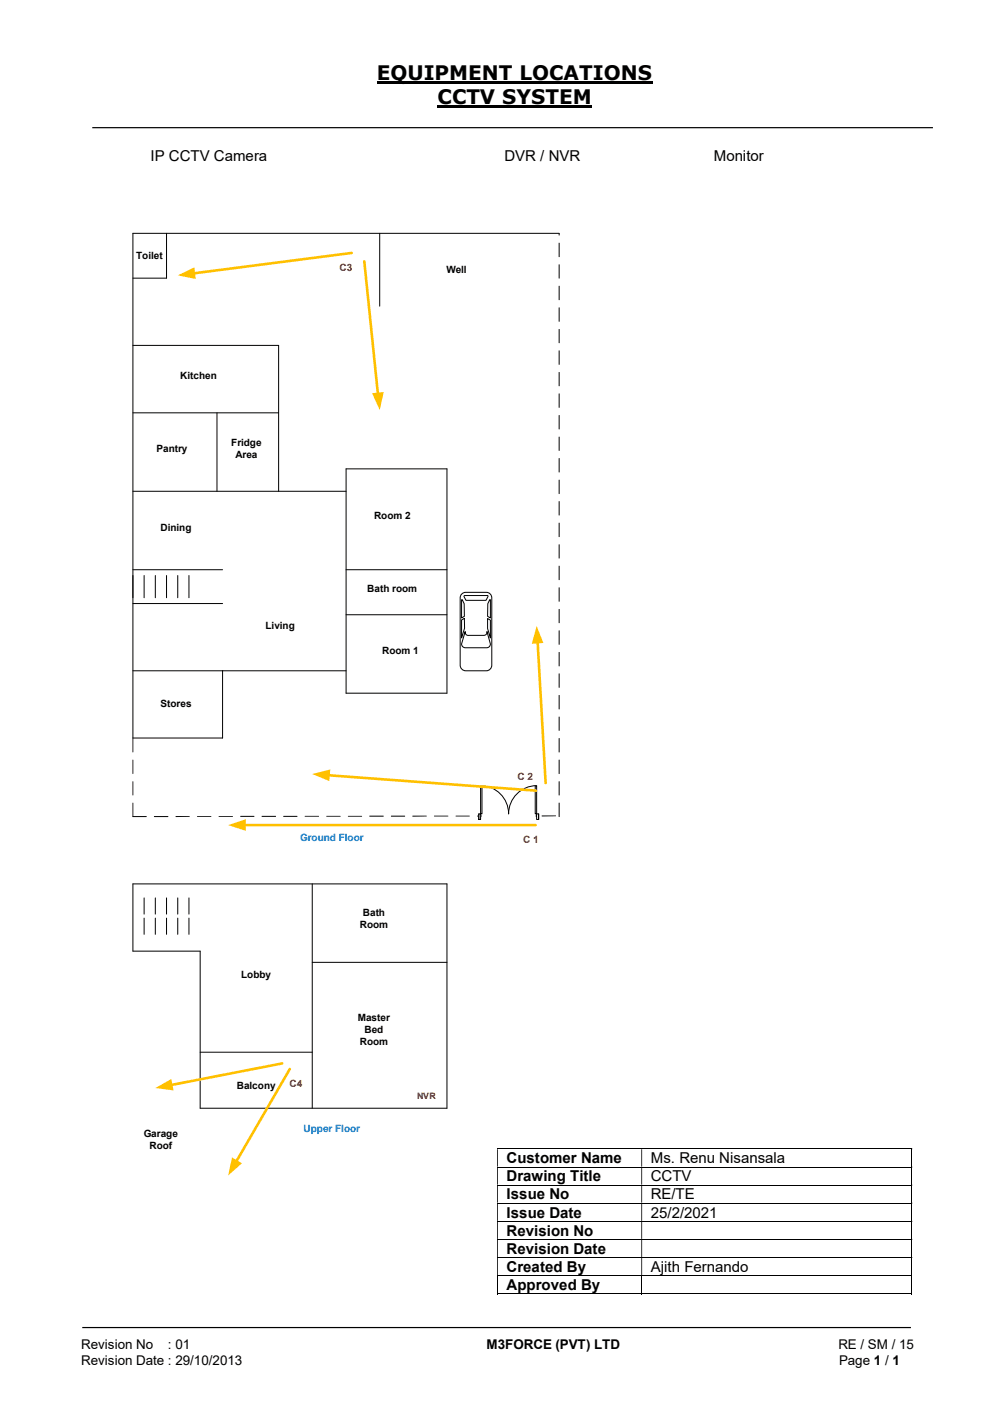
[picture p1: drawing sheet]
<svg xmlns="http://www.w3.org/2000/svg" width="210mm" height="297mm" viewBox="0 0 210 297" stroke-linecap="round" stroke-linejoin="round" font-family="sans-serif">
<path d="M79.7 17.5h58.2M92.5 22.6h32.6" fill="none" stroke="#000" stroke-width=".42"/>
<path d="M19.5 27h177.8M17.4 280.8h175.3" fill="none" stroke="#000" stroke-width=".25"/>
<g fill="none" stroke="#000" stroke-width=".21">
<path d="M35.2 49.4v9.4h-7.1M80.3 49.4v15.4M118.2 49.4h-90.1v106.7h19v-14.2M28.1 73.1h30.8v30.8M28.1 87.3h30.8M45.9 87.3v16.6M73.2 99.2h21.3v47.4h-21.3zM28.1 103.9h45.1M28.1 127.7h19M28.1 120.5h19M30.5 121.8v4.6M73.2 120.5h21.3"/>
<path d="M73.2 130h21.3M28.1 141.9h45.1M28.1 187h66.4v47.4h-52.2v-33.2h-14.2zM66 187v47.4M66 203.6h28.5M42.3 222.6h23.7M105.2 243h87.6M105.2 246.9h87.6M105.2 250.7h87.6M105.2 254.5h87.6M105.2 258.4h87.6M192.9 243.1v3.7"/>
<path d="M192.9 247v3.6M192.9 250.8v3.6M192.9 254.6v3.7M192.9 258.4v3.7M105.2 262.2h87.6M105.2 266h87.6M105.2 269.8h87.6M105.2 273.7h30.4M105.2 269.9v3.9M135.7 269.9v3.9M135.8 273.7h57M192.9 262.3v3.6"/>
<path d="M192.9 266.1v3.6M192.9 269.9v3.9"/>
</g>
<g fill="#000">
<path d="M192.8 243h.2v.1h-.2zM105.2 243.1h.1v3.7h-.1zM135.6 243.1h.2v3.7h-.2z" fill-rule="evenodd"/>
<path d="M192.8 246.8h.2v.2h-.2zM105.2 247h.1v3.6h-.1zM135.6 247h.2v3.6h-.2z" fill-rule="evenodd"/>
<path d="M192.8 250.6h.2v.2h-.2zM105.2 250.8h.1v3.6h-.1zM135.6 250.8h.2v3.6h-.2z" fill-rule="evenodd"/>
<path d="M192.8 254.4h.2v.2h-.2zM105.2 254.6h.1v3.7h-.1zM135.6 254.6h.2v3.7h-.2z" fill-rule="evenodd"/>
<path d="M192.8 258.3h.2v.1h-.2zM105.2 258.4h.1v3.7h-.1zM135.6 258.4h.2v3.7h-.2z" fill-rule="evenodd"/>
<path d="M192.8 262.1h.2v.2h-.2zM105.2 262.3h.1v3.6h-.1zM135.6 262.3h.2v3.6h-.2z" fill-rule="evenodd"/>
<path d="M192.8 265.9h.2v.2h-.2zM105.2 266.1h.1v3.6h-.1zM135.6 266.1h.2v3.6h-.2z" fill-rule="evenodd"/>
</g>
<g fill="#000">
<path d="M192.8 269.7h.2v.2h-.2zM192.8 273.6h.2v.2h-.2z"/>
<path d="M28.1 169.8l.1 .1-.1 2.9zM28.1 165.3l.1 .1-.1 2.9zM28.1 160.7l.1 .1-.1 2.9zM28.1 156.2l.1 .1-.1 2.9z"/>
<path d="M28.1 172.7l2.8-.1 .1 .2h-2.9zM32.6 172.7h3l-.1 .1h-2.9zM37.2 172.7h2.9l-2.9 .1zM41.7 172.7h3l-2.9 .1zM46.3 172.7h3l-3 .1zM50.9 172.6h2.8l.1 .1-2.9 .1zM55.4 172.6l3 .1-.1 .1h-2.9zM59.9 172.6l3 .1-.1 .1h-2.8zM64.5 172.6l3 .1-2.9 .1zM69 172.6l3.1 .1-3 .1zM73.6 172.6l3 .1-2.9 .1zM78.1 172.6h3l.1 .1-3 .1zM82.7 172.6h3l-.1 .2h-2.8zM87.2 172.6h3.1l-3 .2zM91.8 172.6h3l-2.9 .1zM96.4 172.6h3l-3 .1zM100.9 172.6l2.9-.1 .1 .1-2.9 .1zM105.5 172.5h2.9l.1 .1-3 .1zM110 172.5l3 .1-.1 .1h-2.8zM114.6 172.5l3 .1-3 .1z"/>
<path d="M118.2 169.8l.2 .1v2.9h-.2zM118.2 165.3l.2 .1v2.8l-.2 .1zM118.2 160.7l.2 .1v2.8l-.2 .1zM118.2 156.2l.2 .1v2.8l-.2 .1zM118.2 151.6l.2 .1v2.8l-.2 .1zM118.2 147.1h.2v2.9l-.2 .1zM118.2 142.5l.2 .1v2.8l-.2 .1zM118.2 137.9l.2 .1v2.8l-.2 .2zM118.2 133.4h.2v2.9l-.2 .1zM118.2 128.8l.2 .1v2.8l-.2 .1zM118.2 124.3h.2v2.9l-.2 .1zM118.2 119.7l.2 .1v2.8l-.2 .1zM118.2 115.2h.2v2.9l-.2 .1zM118.2 110.6l.2 .1v2.8l-.2 .1zM118.2 106l.2 .1v2.9l-.2 .1zM118.2 101.5l.2 .1v2.8l-.2 .1zM118.2 96.9l.2 .1v2.9h-.2zM118.2 92.4l.2 .1v2.8l-.2 .1zM118.2 87.8l.2 .1v2.8l-.2 .1zM118.2 83.3l.2 .1v2.8l-.2 .1zM118.2 78.7l.2 .1v2.8l-.2 .1zM118.2 74.2h.2v2.9l-.2 .1zM118.2 69.6l.2 .1v2.8l-.2 .1zM118.2 65.1h.2v2.8l-.2 .2zM118.2 60.5l.2 .1v2.8l-.2 .1zM118.2 55.9l.2 .1v2.8l-.2 .1zM118.2 51.4h.2v2.9l-.2 .1zM118.2 49.3l.2 .1-.2 .4z"/>
</g>
<path d="M113.7 135.8l1.7 29.9" fill="none" stroke="#ffc000" stroke-width=".55"/>
<path d="M113.5 132.4l1.4 3.6-2.4 .2z" fill="#ffc000"/>
<path d="M28.1 121.8v4.6M32.9 121.8v4.6M35.2 121.8v4.6M37.6 121.8v4.6M40 121.8v4.6" fill="none" stroke="#000" stroke-width=".21"/>
<path d="M101.3 172.1h12.6v1.3h-12.6z" fill="#fff"/>
<path d="M101.3 172.1h12.6v1.3h-12.6z" fill="none" stroke="#fff" stroke-width=".21"/>
<path d="M113.5 172.2v1.2h.4v-1.2zM101.3 172.2h.3v1.2h-.3z" fill-rule="evenodd" fill="#fff"/>
<path d="M101.6 172.5v-.3h-.3v1.2h.3v-.6M113.5 172.5v-.3h.4v1.2h-.4v-.6" fill="none" stroke="#000" stroke-width=".21"/>
<path d="M113.4 172.5l.1 .3zM101.6 172.5l.1 .3z" fill-rule="evenodd" fill="#fff"/>
<path d="M101.3 172.2v1.2M101.6 172.5v.3M101.6 166.2a6 6 0 0 1 6 6 6 6 0 0 1 5.9-6M113.5 172.5v.3M113.9 172.2v1.2" fill="none" stroke="#000" stroke-width=".21"/>
<path d="M101.6 166.2h.3v6h-.3z" fill="#fff"/>
<path d="M101.6 166.2h.3v6h-.3z" fill="none" stroke="#000" stroke-width=".21"/>
<path d="M113.2 166.2h.3v6h-.3z" fill="#fff"/>
<path d="M113.2 166.2h.3v6h-.3zM30.5 189.9v3.5M30.5 194.2v3.5M32.9 189.9v3.5M32.9 194.2v3.5M35.2 189.9v3.5M35.2 194.2v3.5M37.6 189.9v3.5M37.6 194.2v3.5M40 189.9v3.5M40 194.2v3.5" fill="none" stroke="#000" stroke-width=".21"/>
<path d="M97.8 125.5l.7-.2h4.4a1.14 1.14 0 0 1 1.1 1.2v14.2a1.18 1.18 0 0 1-1.1 1.2h-4.4a1.18 1.18 0 0 1-1.2-1.2v-14.2l.1-.4z" fill-rule="evenodd" fill="#fff"/>
<path d="M97.8 125.5l.7-.2h4.4a1.14 1.14 0 0 1 1.1 1.2v14.2a1.18 1.18 0 0 1-1.1 1.2h-4.4a1.18 1.18 0 0 1-1.2-1.2v-14.2l.1-.4z" fill="none" stroke="#000" stroke-width=".21"/>
<path d="M98.4 133.6a.67 .67 0 0 0 .7 .8h3.1a.68 .68 0 0 0 .8-.8l.7 2.6a.78 .78 0 0 1-.8 .8h-4.5a.8 .8 0 0 1-.8-.8zM97.6 131.1l.6-.3 .1 2.1-.7 2.1zM97.6 126.9l.1-.1 .5 .9v2.7l-.6 .3zM98.2 126.1l4.9-.1 .1 .2-.4 .8h-4.2zM103.5 126.9h.2v3.8l-.6-.3 .1-2.7zM103.1 130.9l.6 .3v3.8l-.6-2z" fill-rule="evenodd" fill="#fff"/>
<path d="M97.6 131.1l.6-.3 .1 2.1-.7 2.1zM97.6 126.9l.1-.1 .5 .9v2.7l-.6 .3zM98.2 126.1l4.9-.1 .1 .2-.4 .8h-4.2zM98.4 133.6a.67 .67 0 0 0 .7 .8h3.1a.68 .68 0 0 0 .8-.8l.7 2.6a.78 .78 0 0 1-.8 .8h-4.5a.8 .8 0 0 1-.8-.8zM103.1 130.9l.6 .3v3.8l-.6-2zM103.5 126.9h.2v3.8l-.6-.3 .1-2.7z" fill="none" stroke="#000" stroke-width=".21"/>
<path d="M74.4 53.5l-33.5 4.3" fill="none" stroke="#ffc000" stroke-width=".55"/>
<path d="M37.6 58.3l3.5-1.7 .3 2.4z" fill="#ffc000"/>
<path d="M69.4 164l44 3.3" fill="none" stroke="#ffc000" stroke-width=".55"/>
<path d="M66 163.7l3.8-.9-.2 2.4z" fill="#ffc000"/>
<path d="M51.6 174.5h61.7" fill="none" stroke="#ffc000" stroke-width=".55"/>
<path d="M48.3 174.5l3.7-1.2v2.5z" fill="#ffc000"/>
<path d="M77 55.3l2.9 28.1" fill="none" stroke="#ffc000" stroke-width=".55"/>
<path d="M78.7 83.2l2.5-.3-.9 3.8z" fill="#ffc000"/>
<path d="M61.3 226.1l-11.3 19.6" fill="none" stroke="#ffc000" stroke-width=".55"/>
<path d="M49.1 244.9l2.1 1.2-2.9 2.6z" fill="#ffc000"/>
<path d="M59.7 225l-23.5 4.5" fill="none" stroke="#ffc000" stroke-width=".55"/>
<path d="M32.9 230.2l3.3-1.9 .5 2.4z" fill="#ffc000"/>
<g font-size="4.2">
<text x="79.7" y="17">EQUIPMENT LOCATIONS</text>
<text x="92.5" y="22.1">CCTV SYSTEM</text>
</g>
<g font-size="3.2">
<text x="31.8" y="34.1">IP CCTV Camera</text>
<text x="106.7" y="34.1">DVR / NVR</text>
<text x="151" y="34.1">Monitor</text>
<text x="107.1" y="246.1">Customer Name</text>
<text x="107.1" y="249.9">Drawing Title</text>
<text x="137.6" y="246.1">Ms. Renu Nisansala</text>
<text x="137.6" y="249.9">CCTV</text>
<text x="107.1" y="253.7">Issue No</text>
<text x="107.1" y="257.6">Issue Date</text>
<text x="137.6" y="253.7">RE/TE</text>
<text x="137.6" y="257.6">25/2/2021</text>
<text x="107.1" y="261.4">Revision No</text>
<text x="107.1" y="265.2">Revision Date</text>
<text x="107.1" y="269.1">Created By</text>
<text x="137.6" y="269.1">Ajith Fernando</text>
<text x="107.1" y="272.9">Approved By</text>
</g>
<g font-size="2.8">
<text x="17.1" y="285.4">Revision No</text>
<text x="35.5" y="285.4">: 01</text>
<text x="102.9" y="285.4">M3FORCE (PVT) LTD</text>
<text x="177.3" y="285.4">RE / SM / 15</text>
<text x="17.1" y="288.7">Revision Date : 29/10/2013</text>
<text x="177.4" y="288.7">Page 1 / 1</text>
</g>
<g font-size="2.1">
<text x="28.8" y="54.7">Toilet</text>
<text x="94.4" y="57.7">Well</text>
<text x="38.1" y="80.2">Kitchen</text>
<text x="33.1" y="95.7">Pantry</text>
<text x="48.9" y="94.4">Fridge</text>
<text x="49.8" y="96.9">Area</text>
<text x="34" y="112.3">Dining</text>
<text x="79.1" y="109.9">Room 2</text>
<text x="77.7" y="125.3">Bath room</text>
<text x="56.1" y="133">Living</text>
<text x="80.8" y="138.4">Room 1</text>
<text x="34" y="149.6">Stores</text>
<text x="76.1" y="196.3">Room</text>
<text x="76.8" y="193.7">Bath</text>
<text x="51" y="206.8">Lobby</text>
<text x="75.7" y="215.9">Master</text>
<text x="76.1" y="221">Room</text>
<text x="77.1" y="218.4">Bed</text>
<text x="50.1" y="230.3">Balcony</text>
<text x="30.4" y="240.6">Garage</text>
<text x="31.6" y="243.2">Roof</text>
</g>
<g font-size="2.1" fill="#c00000">
<text x="71.8" y="57.4">C3</text>
<text x="109.5" y="165.1">C 2</text>
<text x="110.7" y="178.4">C 1</text>
<text x="61.3" y="230">C4</text>
</g>
<g font-size="2.1" fill="#0070c0">
<text x="63.5" y="177.8">Ground Floor</text>
<text x="64.2" y="239.5">Upper Floor</text>
</g>
<text font-size="1.9" fill="#c00000" x="88.2" y="232.5">NVR</text>
</svg>
